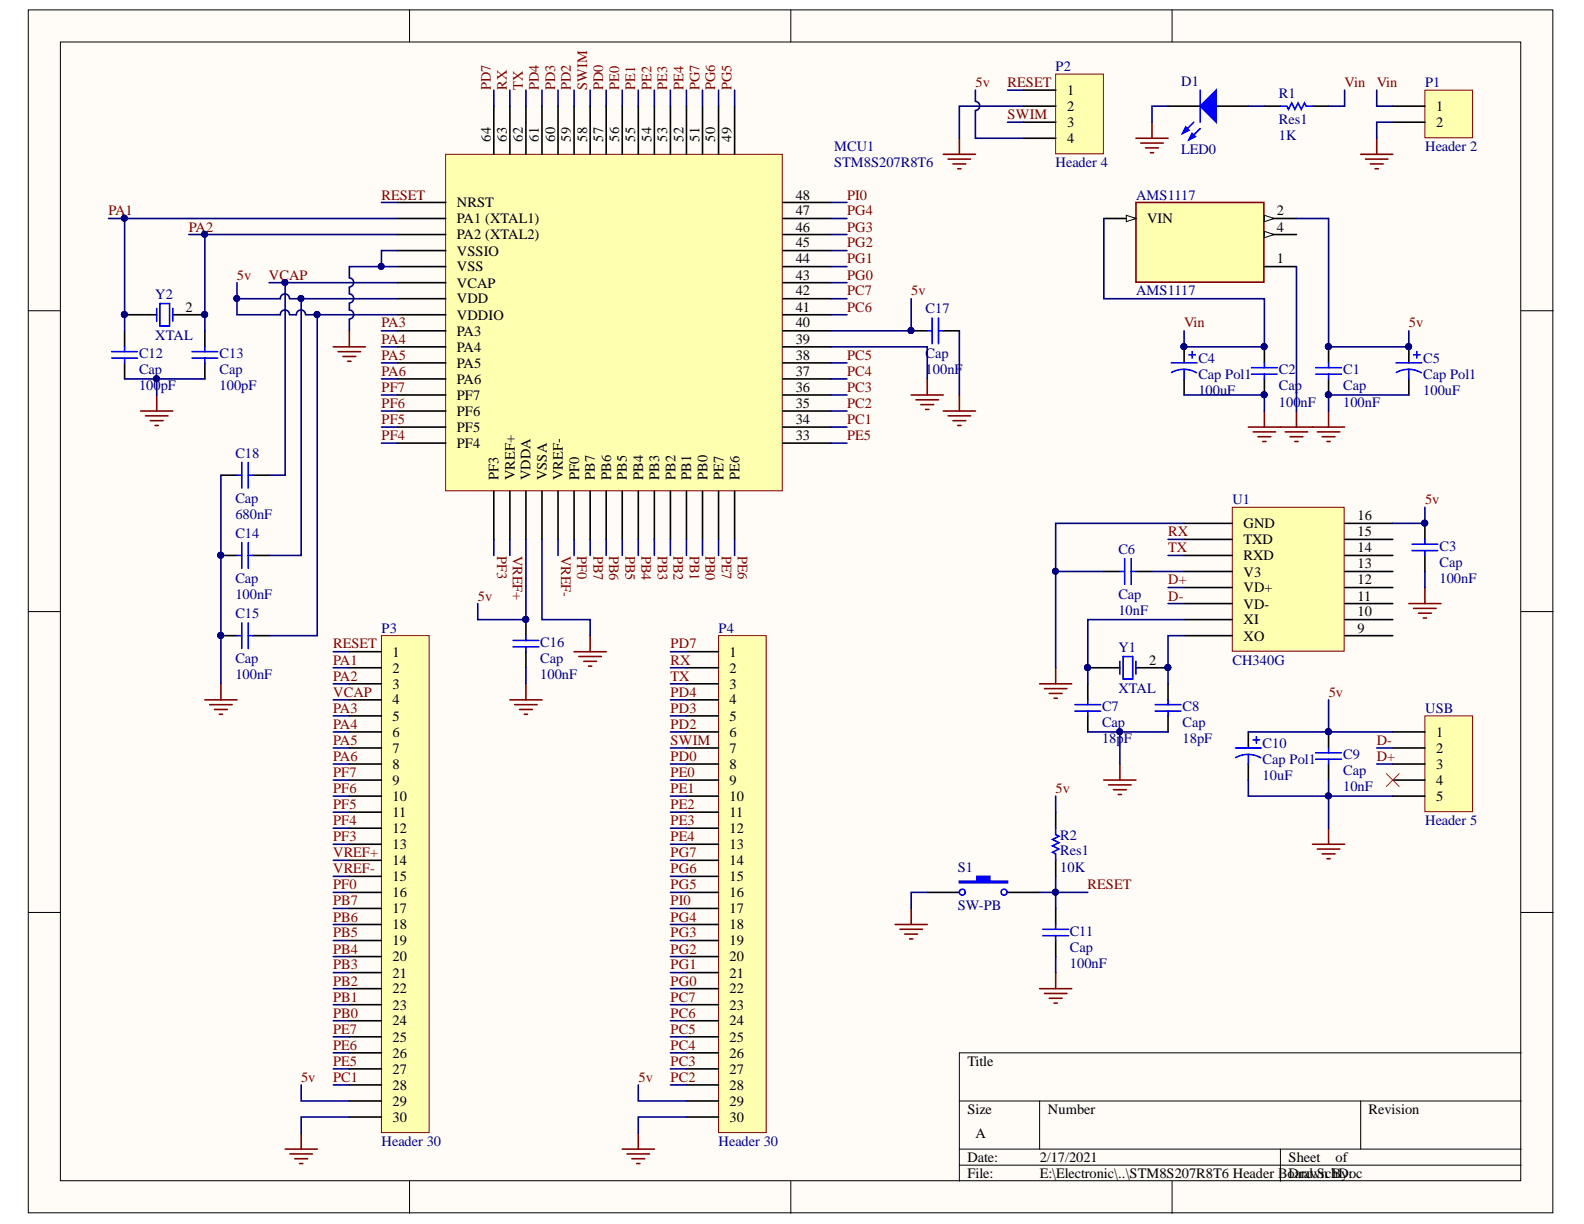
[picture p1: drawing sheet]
# Altium schematic sheet STM8S207R8T6 Header Board.SchDoc
size A

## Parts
AMS1117  AMS1117  [SOT229P700X180-4N]
C1  Cap  value 100nF  [6-0805_N]
C2  Cap  value 100nF  [6-0805_N]
C3  Cap  value 100nF  [6-0805_N]
C4  Cap Pol1  value 100uF  [C1210_N]
C5  Cap Pol1  value 100uF  [C1210_N]
C6  Cap  value 10nF  [6-0805_N]
C7  Cap  value 18pF  [6-0805_N]
C8  Cap  value 18pF  [6-0805_N]
C9  Cap  value 10nF  [6-0805_N]
C10  Cap Pol1  value 10uF  [C1210_N]
C11  Cap  value 100nF  [6-0805_N]
C12  Cap  value 100pF  [6-0805_N]
C13  Cap  value 100pF  [6-0805_N]
C14  Cap  value 100nF  [6-0805_N]
C15  Cap  value 100nF  [6-0805_N]
C16  Cap  value 100nF  [6-0805_N]
C17  Cap  value 100nF  [6-0805_N]
C18  Cap  value 680nF  [6-0805_N]
D1  LED0  [6-0805_N]
MCU1  STM8S207R8T6  [QFP50P1200X1200X160-64N]
P1  Header 2  [Terminal2]
P2  Header 4  [HDR1X4]
P3  Header 30  [Header 30]
P4  Header 30  [Header 30]
R1  Res1  value 1K  [6-0805_N]
R2  Res1  value 10K  [6-0805_N]
S1  SW-PB  [RES_B]
U1  CH340G  [SOIC127P600X175-16N]
USB  Header 5  [TE_3-1734035-2]
Y1  XTAL  [Xtal]
Y2  XTAL  [Xtal]

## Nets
GND: AMS1117.1(ADJ/GND) C1.1 C2.1 C3.2 C4.2 C5.2 C6.1 C7.1 C8.1 C9.1 C10.2 C11.1 C12.1 C13.1 C14.2 C15.2 C16.1 C17.2 C18.2 D1.2(K) MCU1.4(VSSIO) MCU1.5(VSS) MCU1.20(VSSA) MCU1.39(VSSIO) P1.2 P2.2 P3.30 P4.30 S1.1 U1.1(GND) USB.5
5v: AMS1117.2(VOUT) C1.2 C3.1 C5.1 C9.2 C10.1 C14.1 C15.1 C16.2 C17.1 MCU1.7(VDD) MCU1.8(VDDIO) MCU1.19(VDDA) MCU1.40(VDDIO) P2.4 P3.29 P4.29 R2.2 U1.16(VCC) USB.1
D+: U1.5(VD+) USB.3
D-: U1.6(VD-) USB.2
PA1: C12.2 MCU1.2(PA1_(XTAL1)) P3.2 Y2.1(OSC1)
PA2: C13.2 MCU1.3(PA2_(XTAL2)) P3.3 Y2.2(OSC2)
PA3: MCU1.9(PA3) P3.5
PA4: MCU1.10(PA4) P3.6
PA5: MCU1.11(PA5) P3.7
PA6: MCU1.12(PA6) P3.8
PB0: MCU1.30(PB0) P3.24
PB1: MCU1.29(PB1) P3.23
PB2: MCU1.28(PB2) P3.22
PB3: MCU1.27(PB3) P3.21
PB4: MCU1.26(PB4) P3.20
PB5: MCU1.25(PB5) P3.19
PB6: MCU1.24(PB6) P3.18
PB7: MCU1.23(PB7) P3.17
PC1: MCU1.34(PC1) P3.28
PC2: MCU1.35(PC2) P4.28
PC3: MCU1.36(PC3) P4.27
PC4: MCU1.37(PC4) P4.26
PC5: MCU1.38(PC5) P4.25
PC6: MCU1.41(PC6) P4.24
PC7: MCU1.42(PC7) P4.23
PD0: MCU1.57(PD0) P4.8
PD2: MCU1.59(PD2) P4.6
PD3: MCU1.60(PD3) P4.5
PD4: MCU1.61(PD4) P4.4
PD7: MCU1.64(PD7) P4.1
PE0: MCU1.56(PE0) P4.9
PE1: MCU1.55(PE1) P4.10
PE2: MCU1.54(PE2) P4.11
PE3: MCU1.53(PE3) P4.12
PE4: MCU1.52(PE4) P4.13
PE5: MCU1.33(PE5) P3.27
PE6: MCU1.32(PE6) P3.26
PE7: MCU1.31(PE7) P3.25
PF0: MCU1.22(PF0) P3.16
PF3: MCU1.17(PF3) P3.13
PF4: MCU1.16(PF4) P3.12
PF5: MCU1.15(PF5) P3.11
PF6: MCU1.14(PF6) P3.10
PF7: MCU1.13(PF7) P3.9
PG0: MCU1.43(PG0) P4.22
PG1: MCU1.44(PG1) P4.21
PG2: MCU1.45(PG2) P4.20
PG3: MCU1.46(PG3) P4.19
PG4: MCU1.47(PG4) P4.18
PG5: MCU1.49(PG5) P4.16
PG6: MCU1.50(PG6) P4.15
PG7: MCU1.51(PG7) P4.14
PI0: MCU1.48(PI0) P4.17
RESET: C11.2 MCU1.1(NRST) P2.1 P3.1 R2.1 S1.2
RX: MCU1.63(PD6) P4.2 U1.2(TXD)
SWIM: MCU1.58(SWIM/PD1) P2.3 P4.7
TX: MCU1.62(PD5) P4.3 U1.3(RXD)
VCAP: C18.1 MCU1.6(VCAP) P3.4
Vin: AMS1117.3(VIN) C2.2 C4.1 P1.1 R1.1
VREF+: MCU1.18(VREF+) P3.14
VREF-: MCU1.21(VREF-) P3.15
NetC6_2: C6.2 U1.4(V3)
NetC7_2: C7.2 U1.7(XI) Y1.1(OSC1)
NetC8_2: C8.2 U1.8(XO) Y1.2(OSC2)
NetD1_1: D1.1(A) R1.2

Not connected (* = marked no-connect by the designer): AMS1117 4(VOUT); U1 9(CTS) 10(DSR) 11(RI) 12(DCD) 13(DTR) 14(RTS) 15(RS232); USB 4*
